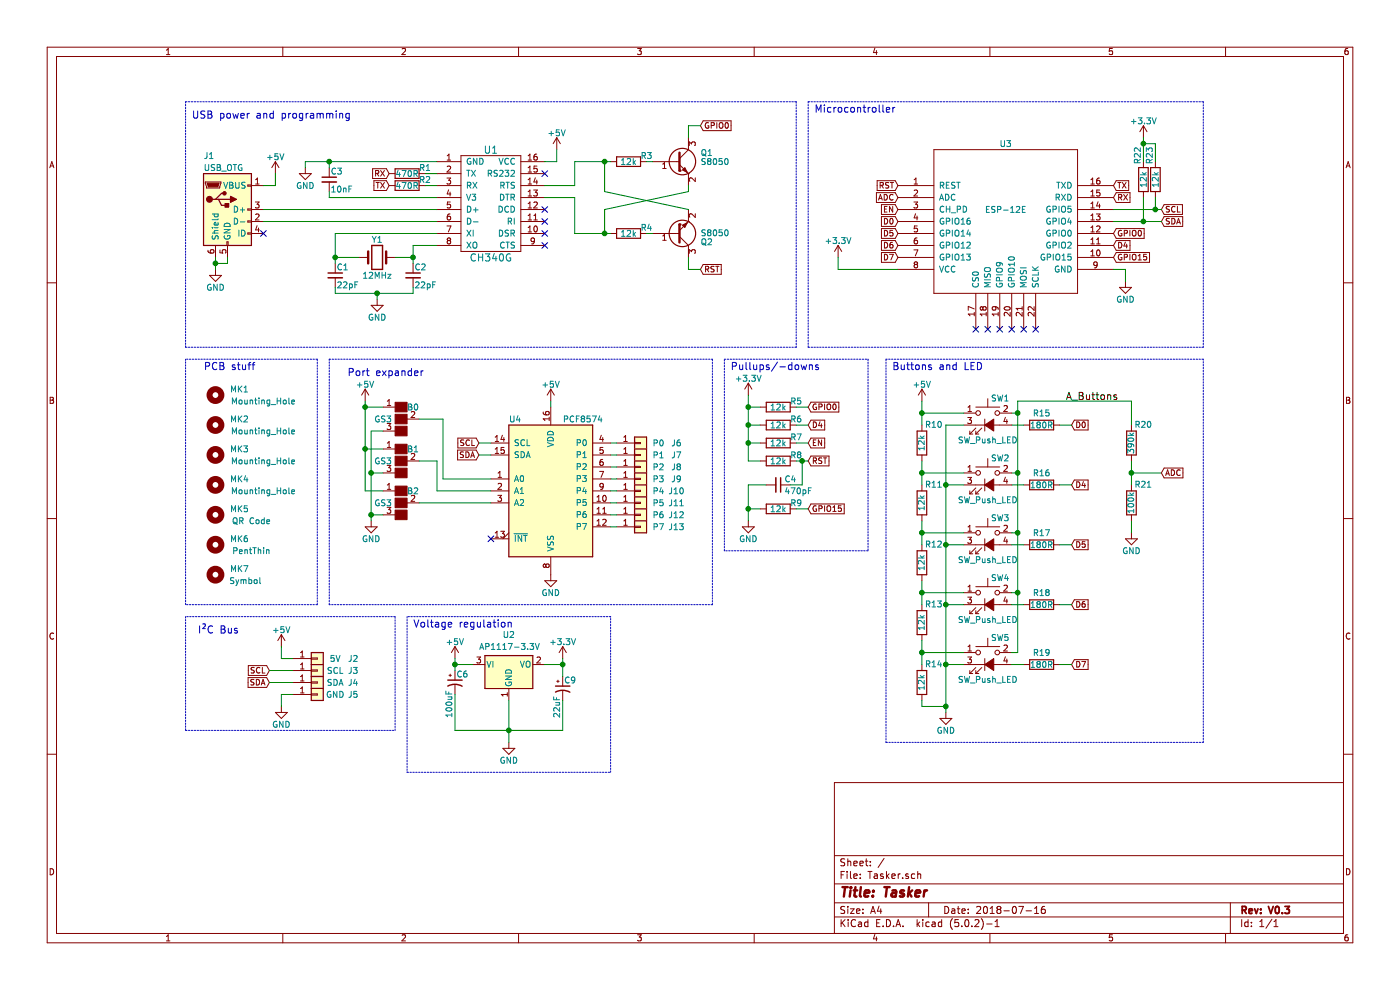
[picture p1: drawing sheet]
EESchema Schematic File Version 4
LIBS:Tasker-cache
EELAYER 26 0
EELAYER END
$Descr A4 11693 8268
encoding utf-8
Sheet 1 1
Title "Tasker"
Date "2018-07-16"
Rev "V0.3"
Comp ""
Comment1 ""
Comment2 ""
Comment3 ""
Comment4 ""
$EndDescr
$Comp
L Tasker-rescue:USB_OTG J1
U 1 1
P 1900 1750
F 0 "J1" H 1700 2200 50  0000 L CNN
F 1 "USB_OTG" H 1700 2100 50  0000 L CNN
F 2 "Connectors_USB:USB_Micro-B_Wuerth-629105150521" H 2050 1700 50  0001 C CNN
F 3 "" H 2050 1700 50  0001 C CNN
	1    1900 1750
	1    0    0    -1  
$EndComp
$Comp
L power:+5V #PWR01
U 1 1
P 2300 1450
F 0 "#PWR01" H 2300 1300 50  0001 C CNN
F 1 "+5V" H 2300 1590 50  0000 C CNN
F 2 "" H 2300 1450 50  0001 C CNN
F 3 "" H 2300 1450 50  0001 C CNN
	1    2300 1450
	1    0    0    -1  
$EndComp
$Comp
L power:GND #PWR02
U 1 1
P 1800 2250
F 0 "#PWR02" H 1800 2000 50  0001 C CNN
F 1 "GND" H 1800 2100 50  0000 C CNN
F 2 "" H 1800 2250 50  0001 C CNN
F 3 "" H 1800 2250 50  0001 C CNN
	1    1800 2250
	1    0    0    -1  
$EndComp
NoConn ~ 2200 1950
$Comp
L Tasker-rescue:CH340G U1
U 1 1
P 4100 1700
F 0 "U1" H 4100 2150 60  0000 C CNN
F 1 "CH340G" H 4100 1250 60  0000 C CNN
F 2 "Housings_SOIC:SOIC-16_3.9x9.9mm_Pitch1.27mm" H 4100 1700 60  0001 C CNN
F 3 "" H 4100 1700 60  0001 C CNN
	1    4100 1700
	1    0    0    -1  
$EndComp
$Comp
L Device:R R1
U 1 1
P 3400 1450
F 0 "R1" V 3350 1600 50  0000 C CNN
F 1 "470R" V 3400 1450 50  0000 C CNN
F 2 "Resistors_SMD:R_0805_HandSoldering" V 3330 1450 50  0001 C CNN
F 3 "" H 3400 1450 50  0001 C CNN
	1    3400 1450
	0    1    1    0   
$EndComp
$Comp
L Device:R R2
U 1 1
P 3400 1550
F 0 "R2" V 3350 1700 50  0000 C CNN
F 1 "470R" V 3400 1550 50  0000 C CNN
F 2 "Resistors_SMD:R_0805_HandSoldering" V 3330 1550 50  0001 C CNN
F 3 "" H 3400 1550 50  0001 C CNN
	1    3400 1550
	0    1    1    0   
$EndComp
Text GLabel 3250 1450 0    47   Input ~ 0
RX
Text GLabel 3250 1550 0    47   Input ~ 0
TX
$Comp
L Device:Crystal Y1
U 1 1
P 3150 2150
F 0 "Y1" H 3150 2300 50  0000 C CNN
F 1 "12MHz" H 3150 2000 50  0000 C CNN
F 2 "Crystals:Crystal_SMD_HC49-SD_HandSoldering" H 3150 2150 50  0001 C CNN
F 3 "" H 3150 2150 50  0001 C CNN
	1    3150 2150
	1    0    0    -1  
$EndComp
$Comp
L Device:C_Small C1
U 1 1
P 2800 2300
F 0 "C1" H 2810 2370 50  0000 L CNN
F 1 "22pF" H 2810 2220 50  0000 L CNN
F 2 "Capacitors_SMD:C_0805_HandSoldering" H 2800 2300 50  0001 C CNN
F 3 "" H 2800 2300 50  0001 C CNN
	1    2800 2300
	1    0    0    -1  
$EndComp
$Comp
L Device:C_Small C2
U 1 1
P 3450 2300
F 0 "C2" H 3460 2370 50  0000 L CNN
F 1 "22pF" H 3460 2220 50  0000 L CNN
F 2 "Capacitors_SMD:C_0805_HandSoldering" H 3450 2300 50  0001 C CNN
F 3 "" H 3450 2300 50  0001 C CNN
	1    3450 2300
	1    0    0    -1  
$EndComp
$Comp
L power:GND #PWR03
U 1 1
P 3150 2500
F 0 "#PWR03" H 3150 2250 50  0001 C CNN
F 1 "GND" H 3150 2350 50  0000 C CNN
F 2 "" H 3150 2500 50  0001 C CNN
F 3 "" H 3150 2500 50  0001 C CNN
	1    3150 2500
	1    0    0    -1  
$EndComp
$Comp
L Device:C_Small C3
U 1 1
P 2750 1500
F 0 "C3" H 2760 1570 50  0000 L CNN
F 1 "10nF" H 2760 1420 50  0000 L CNN
F 2 "Capacitors_SMD:C_0805_HandSoldering" H 2750 1500 50  0001 C CNN
F 3 "" H 2750 1500 50  0001 C CNN
	1    2750 1500
	1    0    0    -1  
$EndComp
$Comp
L power:GND #PWR04
U 1 1
P 2550 1400
F 0 "#PWR04" H 2550 1150 50  0001 C CNN
F 1 "GND" H 2550 1250 50  0000 C CNN
F 2 "" H 2550 1400 50  0001 C CNN
F 3 "" H 2550 1400 50  0001 C CNN
	1    2550 1400
	1    0    0    -1  
$EndComp
$Comp
L Tasker-rescue:S8050_correctpins Q1
U 1 1
P 5650 1350
F 0 "Q1" H 5850 1425 50  0000 L CNN
F 1 "S8050" H 5850 1350 50  0000 L CNN
F 2 "TO_SOT_Packages_SMD:SOT-23_Handsoldering" H 5850 1275 50  0001 L CIN
F 3 "" H 5650 1350 50  0001 L CNN
	1    5650 1350
	1    0    0    -1  
$EndComp
$Comp
L Tasker-rescue:S8050_correctpins Q2
U 1 1
P 5650 1950
F 0 "Q2" H 5850 2025 50  0000 L CNN
F 1 "S8050" H 5850 1950 50  0000 L CNN
F 2 "TO_SOT_Packages_SMD:SOT-23_Handsoldering" H 5850 1875 50  0001 L CIN
F 3 "" H 5650 1950 50  0001 L CNN
	1    5650 1950
	1    0    0    1   
$EndComp
$Comp
L Device:R R3
U 1 1
P 5250 1350
F 0 "R3" V 5200 1500 50  0000 C CNN
F 1 "12k" V 5250 1350 50  0000 C CNN
F 2 "Resistors_SMD:R_0805_HandSoldering" V 5180 1350 50  0001 C CNN
F 3 "" H 5250 1350 50  0001 C CNN
	1    5250 1350
	0    1    1    0   
$EndComp
$Comp
L Device:R R4
U 1 1
P 5250 1950
F 0 "R4" V 5200 2100 50  0000 C CNN
F 1 "12k" V 5250 1950 50  0000 C CNN
F 2 "Resistors_SMD:R_0805_HandSoldering" V 5180 1950 50  0001 C CNN
F 3 "" H 5250 1950 50  0001 C CNN
	1    5250 1950
	0    1    1    0   
$EndComp
Text GLabel 5850 1050 2    47   Input ~ 0
GPIO0
Text GLabel 5850 2250 2    47   Input ~ 0
RST
$Comp
L power:+5V #PWR05
U 1 1
P 4650 1250
F 0 "#PWR05" H 4650 1100 50  0001 C CNN
F 1 "+5V" H 4650 1390 50  0000 C CNN
F 2 "" H 4650 1250 50  0001 C CNN
F 3 "" H 4650 1250 50  0001 C CNN
	1    4650 1250
	1    0    0    -1  
$EndComp
NoConn ~ 4550 2050
NoConn ~ 4550 1950
NoConn ~ 4550 1850
NoConn ~ 4550 1750
NoConn ~ 4550 1450
$Comp
L Device:R R5
U 1 1
P 6500 3400
F 0 "R5" V 6450 3550 50  0000 C CNN
F 1 "12k" V 6500 3400 50  0000 C CNN
F 2 "Resistors_SMD:R_0805_HandSoldering" V 6430 3400 50  0001 C CNN
F 3 "" H 6500 3400 50  0001 C CNN
	1    6500 3400
	0    1    1    0   
$EndComp
$Comp
L Device:R R6
U 1 1
P 6500 3550
F 0 "R6" V 6450 3700 50  0000 C CNN
F 1 "12k" V 6500 3550 50  0000 C CNN
F 2 "Resistors_SMD:R_0805_HandSoldering" V 6430 3550 50  0001 C CNN
F 3 "" H 6500 3550 50  0001 C CNN
	1    6500 3550
	0    1    1    0   
$EndComp
$Comp
L Device:R R7
U 1 1
P 6500 3700
F 0 "R7" V 6450 3850 50  0000 C CNN
F 1 "12k" V 6500 3700 50  0000 C CNN
F 2 "Resistors_SMD:R_0805_HandSoldering" V 6430 3700 50  0001 C CNN
F 3 "" H 6500 3700 50  0001 C CNN
	1    6500 3700
	0    1    1    0   
$EndComp
$Comp
L Device:R R8
U 1 1
P 6500 3850
F 0 "R8" V 6450 4000 50  0000 C CNN
F 1 "12k" V 6500 3850 50  0000 C CNN
F 2 "Resistors_SMD:R_0805_HandSoldering" V 6430 3850 50  0001 C CNN
F 3 "" H 6500 3850 50  0001 C CNN
	1    6500 3850
	0    1    1    0   
$EndComp
$Comp
L Device:C_Small C4
U 1 1
P 6500 4050
F 0 "C4" V 6450 4100 50  0000 L CNN
F 1 "470pF" V 6550 4100 50  0000 L CNN
F 2 "Capacitors_SMD:C_0805_HandSoldering" H 6500 4050 50  0001 C CNN
F 3 "" H 6500 4050 50  0001 C CNN
	1    6500 4050
	0    1    1    0   
$EndComp
$Comp
L Device:R R9
U 1 1
P 6500 4250
F 0 "R9" V 6450 4400 50  0000 C CNN
F 1 "12k" V 6500 4250 50  0000 C CNN
F 2 "Resistors_SMD:R_0805_HandSoldering" V 6430 4250 50  0001 C CNN
F 3 "" H 6500 4250 50  0001 C CNN
	1    6500 4250
	0    1    1    0   
$EndComp
$Comp
L power:+3.3V #PWR06
U 1 1
P 6250 3300
F 0 "#PWR06" H 6250 3150 50  0001 C CNN
F 1 "+3.3V" H 6250 3440 50  0000 C CNN
F 2 "" H 6250 3300 50  0001 C CNN
F 3 "" H 6250 3300 50  0001 C CNN
	1    6250 3300
	1    0    0    -1  
$EndComp
$Comp
L power:GND #PWR07
U 1 1
P 6250 4350
F 0 "#PWR07" H 6250 4100 50  0001 C CNN
F 1 "GND" H 6250 4200 50  0000 C CNN
F 2 "" H 6250 4350 50  0001 C CNN
F 3 "" H 6250 4350 50  0001 C CNN
	1    6250 4350
	1    0    0    -1  
$EndComp
Text GLabel 6750 3850 2    47   Input ~ 0
RST
Text GLabel 6750 3700 2    47   Input ~ 0
EN
Text GLabel 6750 3550 2    47   Input ~ 0
D4
Text GLabel 6750 3400 2    47   Input ~ 0
GPIO0
Text GLabel 6750 4250 2    47   Input ~ 0
GPIO15
$Comp
L Tasker-rescue:AP1117-33 U2
U 1 1
P 4250 5550
F 0 "U2" H 4250 5800 50  0000 C CNN
F 1 "AP1117-3.3V" H 4000 5700 50  0000 L CNN
F 2 "TO_SOT_Packages_SMD:SOT-223-3_TabPin2" H 4250 5750 50  0001 C CNN
F 3 "" H 4350 5300 50  0001 C CNN
	1    4250 5550
	1    0    0    -1  
$EndComp
$Comp
L power:+3.3V #PWR08
U 1 1
P 4700 5500
F 0 "#PWR08" H 4700 5350 50  0001 C CNN
F 1 "+3.3V" H 4700 5640 50  0000 C CNN
F 2 "" H 4700 5500 50  0001 C CNN
F 3 "" H 4700 5500 50  0001 C CNN
	1    4700 5500
	1    0    0    -1  
$EndComp
$Comp
L power:+5V #PWR09
U 1 1
P 3800 5500
F 0 "#PWR09" H 3800 5350 50  0001 C CNN
F 1 "+5V" H 3800 5640 50  0000 C CNN
F 2 "" H 3800 5500 50  0001 C CNN
F 3 "" H 3800 5500 50  0001 C CNN
	1    3800 5500
	1    0    0    -1  
$EndComp
$Comp
L Device:CP1_Small C6
U 1 1
P 3800 5700
F 0 "C6" H 3810 5770 50  0000 L CNN
F 1 "100uF" V 3750 5400 50  0000 L CNN
F 2 "Capacitors_Tantalum_SMD:CP_Tantalum_Case-B_EIA-3528-21_Hand" H 3800 5700 50  0001 C CNN
F 3 "" H 3800 5700 50  0001 C CNN
	1    3800 5700
	1    0    0    -1  
$EndComp
$Comp
L Device:CP1_Small C9
U 1 1
P 4700 5750
F 0 "C9" H 4710 5820 50  0000 L CNN
F 1 "22uF" V 4650 5500 50  0000 L CNN
F 2 "Capacitors_Tantalum_SMD:CP_Tantalum_Case-B_EIA-3528-21_Hand" H 4700 5750 50  0001 C CNN
F 3 "" H 4700 5750 50  0001 C CNN
	1    4700 5750
	1    0    0    -1  
$EndComp
$Comp
L Tasker-rescue:ESP-12E U3
U 1 1
P 8400 1850
F 0 "U3" H 8400 2500 50  0000 C CNN
F 1 "ESP-12E" H 8400 1950 50  0000 C CNN
F 2 "ESP8266:ESP-12E_SMD" H 8400 1850 50  0001 C CNN
F 3 "" H 8400 1850 50  0001 C CNN
	1    8400 1850
	1    0    0    -1  
$EndComp
Text GLabel 7500 1550 0    47   Input ~ 0
RST
Text GLabel 7500 1750 0    47   Input ~ 0
EN
Text GLabel 7500 1850 0    47   Input ~ 0
D0
Text GLabel 7500 1950 0    47   Input ~ 0
D5
Text GLabel 9300 1550 2    47   Input ~ 0
TX
Text GLabel 9300 1650 2    47   Input ~ 0
RX
Text GLabel 9300 1950 2    47   Input ~ 0
GPIO0
Text GLabel 9300 2050 2    47   Input ~ 0
D4
Text GLabel 7500 1650 0    47   Input ~ 0
ADC
NoConn ~ 8150 2750
NoConn ~ 8250 2750
NoConn ~ 8350 2750
NoConn ~ 8450 2750
NoConn ~ 8550 2750
NoConn ~ 8650 2750
$Comp
L power:+3.3V #PWR010
U 1 1
P 7000 2150
F 0 "#PWR010" H 7000 2000 50  0001 C CNN
F 1 "+3.3V" H 7000 2290 50  0000 C CNN
F 2 "" H 7000 2150 50  0001 C CNN
F 3 "" H 7000 2150 50  0001 C CNN
	1    7000 2150
	1    0    0    -1  
$EndComp
$Comp
L power:GND #PWR012
U 1 1
P 9400 2350
F 0 "#PWR012" H 9400 2100 50  0001 C CNN
F 1 "GND" H 9400 2200 50  0000 C CNN
F 2 "" H 9400 2350 50  0001 C CNN
F 3 "" H 9400 2350 50  0001 C CNN
	1    9400 2350
	1    0    0    -1  
$EndComp
$Comp
L Tasker-rescue:SW_Push_LED SW1
U 1 1
P 8250 3550
F 0 "SW1" H 8275 3775 50  0000 L CNN
F 1 "SW_Push_LED" H 8250 3425 50  0000 C CNN
F 2 "MeineBib:12mm_LED_pushbutton" H 8250 3850 50  0001 C CNN
F 3 "" H 8250 3850 50  0001 C CNN
	1    8250 3550
	1    0    0    -1  
$EndComp
$Comp
L Tasker-rescue:SW_Push_LED SW2
U 1 1
P 8250 4050
F 0 "SW2" H 8275 4275 50  0000 L CNN
F 1 "SW_Push_LED" H 8250 3925 50  0000 C CNN
F 2 "MeineBib:12mm_LED_pushbutton" H 8250 4350 50  0001 C CNN
F 3 "" H 8250 4350 50  0001 C CNN
	1    8250 4050
	1    0    0    -1  
$EndComp
$Comp
L Tasker-rescue:SW_Push_LED SW3
U 1 1
P 8250 4550
F 0 "SW3" H 8275 4775 50  0000 L CNN
F 1 "SW_Push_LED" H 8250 4425 50  0000 C CNN
F 2 "MeineBib:12mm_LED_pushbutton" H 8250 4850 50  0001 C CNN
F 3 "" H 8250 4850 50  0001 C CNN
	1    8250 4550
	1    0    0    -1  
$EndComp
$Comp
L Tasker-rescue:SW_Push_LED SW4
U 1 1
P 8250 5050
F 0 "SW4" H 8275 5275 50  0000 L CNN
F 1 "SW_Push_LED" H 8250 4925 50  0000 C CNN
F 2 "MeineBib:12mm_LED_pushbutton" H 8250 5350 50  0001 C CNN
F 3 "" H 8250 5350 50  0001 C CNN
	1    8250 5050
	1    0    0    -1  
$EndComp
$Comp
L Tasker-rescue:SW_Push_LED SW5
U 1 1
P 8250 5550
F 0 "SW5" H 8275 5775 50  0000 L CNN
F 1 "SW_Push_LED" H 8250 5425 50  0000 C CNN
F 2 "MeineBib:12mm_LED_pushbutton" H 8250 5850 50  0001 C CNN
F 3 "" H 8250 5850 50  0001 C CNN
	1    8250 5550
	1    0    0    -1  
$EndComp
$Comp
L Device:R R15
U 1 1
P 8700 3550
F 0 "R15" V 8600 3550 50  0000 C CNN
F 1 "180R" V 8700 3550 50  0000 C CNN
F 2 "Resistors_SMD:R_0805_HandSoldering" V 8630 3550 50  0001 C CNN
F 3 "" H 8700 3550 50  0001 C CNN
	1    8700 3550
	0    1    1    0   
$EndComp
$Comp
L Device:R R19
U 1 1
P 8700 5550
F 0 "R19" V 8600 5550 50  0000 C CNN
F 1 "180R" V 8700 5550 50  0000 C CNN
F 2 "Resistors_SMD:R_0805_HandSoldering" V 8630 5550 50  0001 C CNN
F 3 "" H 8700 5550 50  0001 C CNN
	1    8700 5550
	0    1    1    0   
$EndComp
$Comp
L Device:R R18
U 1 1
P 8700 5050
F 0 "R18" V 8600 5050 50  0000 C CNN
F 1 "180R" V 8700 5050 50  0000 C CNN
F 2 "Resistors_SMD:R_0805_HandSoldering" V 8630 5050 50  0001 C CNN
F 3 "" H 8700 5050 50  0001 C CNN
	1    8700 5050
	0    1    1    0   
$EndComp
$Comp
L Device:R R17
U 1 1
P 8700 4550
F 0 "R17" V 8600 4550 50  0000 C CNN
F 1 "180R" V 8700 4550 50  0000 C CNN
F 2 "Resistors_SMD:R_0805_HandSoldering" V 8630 4550 50  0001 C CNN
F 3 "" H 8700 4550 50  0001 C CNN
	1    8700 4550
	0    1    1    0   
$EndComp
$Comp
L Device:R R16
U 1 1
P 8700 4050
F 0 "R16" V 8600 4050 50  0000 C CNN
F 1 "180R" V 8700 4050 50  0000 C CNN
F 2 "Resistors_SMD:R_0805_HandSoldering" V 8630 4050 50  0001 C CNN
F 3 "" H 8700 4050 50  0001 C CNN
	1    8700 4050
	0    1    1    0   
$EndComp
$Comp
L power:GND #PWR013
U 1 1
P 4250 6200
F 0 "#PWR013" H 4250 5950 50  0001 C CNN
F 1 "GND" H 4250 6050 50  0000 C CNN
F 2 "" H 4250 6200 50  0001 C CNN
F 3 "" H 4250 6200 50  0001 C CNN
	1    4250 6200
	1    0    0    -1  
$EndComp
$Comp
L power:GND #PWR014
U 1 1
P 7900 5950
F 0 "#PWR014" H 7900 5700 50  0001 C CNN
F 1 "GND" H 7900 5800 50  0000 C CNN
F 2 "" H 7900 5950 50  0001 C CNN
F 3 "" H 7900 5950 50  0001 C CNN
	1    7900 5950
	1    0    0    -1  
$EndComp
$Comp
L Device:R R14
U 1 1
P 7700 5700
F 0 "R14" H 7600 5550 50  0000 C CNN
F 1 "12k" V 7700 5700 50  0000 C CNN
F 2 "Resistors_SMD:R_0805_HandSoldering" V 7630 5700 50  0001 C CNN
F 3 "" H 7700 5700 50  0001 C CNN
	1    7700 5700
	-1   0    0    1   
$EndComp
Text GLabel 8950 3550 2    47   Input ~ 0
D0
Text GLabel 8950 4050 2    47   Input ~ 0
D4
Text GLabel 8950 4550 2    47   Input ~ 0
D5
Text GLabel 8950 5050 2    47   Input ~ 0
D6
Text GLabel 8950 5550 2    47   Input ~ 0
D7
$Comp
L Device:R R13
U 1 1
P 7700 5200
F 0 "R13" H 7600 5050 50  0000 C CNN
F 1 "12k" V 7700 5200 50  0000 C CNN
F 2 "Resistors_SMD:R_0805_HandSoldering" V 7630 5200 50  0001 C CNN
F 3 "" H 7700 5200 50  0001 C CNN
	1    7700 5200
	-1   0    0    1   
$EndComp
$Comp
L Device:R R12
U 1 1
P 7700 4700
F 0 "R12" H 7600 4550 50  0000 C CNN
F 1 "12k" V 7700 4700 50  0000 C CNN
F 2 "Resistors_SMD:R_0805_HandSoldering" V 7630 4700 50  0001 C CNN
F 3 "" H 7700 4700 50  0001 C CNN
	1    7700 4700
	-1   0    0    1   
$EndComp
$Comp
L Device:R R11
U 1 1
P 7700 4200
F 0 "R11" H 7600 4050 50  0000 C CNN
F 1 "12k" V 7700 4200 50  0000 C CNN
F 2 "Resistors_SMD:R_0805_HandSoldering" V 7630 4200 50  0001 C CNN
F 3 "" H 7700 4200 50  0001 C CNN
	1    7700 4200
	-1   0    0    1   
$EndComp
$Comp
L Device:R R10
U 1 1
P 7700 3700
F 0 "R10" H 7600 3550 50  0000 C CNN
F 1 "12k" V 7700 3700 50  0000 C CNN
F 2 "Resistors_SMD:R_0805_HandSoldering" V 7630 3700 50  0001 C CNN
F 3 "" H 7700 3700 50  0001 C CNN
	1    7700 3700
	-1   0    0    1   
$EndComp
$Comp
L power:+5V #PWR015
U 1 1
P 7700 3350
F 0 "#PWR015" H 7700 3200 50  0001 C CNN
F 1 "+5V" H 7700 3490 50  0000 C CNN
F 2 "" H 7700 3350 50  0001 C CNN
F 3 "" H 7700 3350 50  0001 C CNN
	1    7700 3350
	1    0    0    -1  
$EndComp
$Comp
L Device:R R20
U 1 1
P 9450 3700
F 0 "R20" H 9350 3550 50  0000 C CNN
F 1 "390k" V 9450 3700 50  0000 C CNN
F 2 "Resistors_SMD:R_0805_HandSoldering" V 9380 3700 50  0001 C CNN
F 3 "" H 9450 3700 50  0001 C CNN
	1    9450 3700
	-1   0    0    1   
$EndComp
$Comp
L Device:R R21
U 1 1
P 9450 4200
F 0 "R21" H 9350 4050 50  0000 C CNN
F 1 "100k" V 9450 4200 50  0000 C CNN
F 2 "Resistors_SMD:R_0805_HandSoldering" V 9380 4200 50  0001 C CNN
F 3 "" H 9450 4200 50  0001 C CNN
	1    9450 4200
	-1   0    0    1   
$EndComp
$Comp
L power:GND #PWR016
U 1 1
P 9450 4450
F 0 "#PWR016" H 9450 4200 50  0001 C CNN
F 1 "GND" H 9450 4300 50  0000 C CNN
F 2 "" H 9450 4450 50  0001 C CNN
F 3 "" H 9450 4450 50  0001 C CNN
	1    9450 4450
	1    0    0    -1  
$EndComp
Text GLabel 9700 3950 2    47   Input ~ 0
ADC
Text Label 8900 3350 0    60   ~ 0
A_Buttons
Text Notes 1600 1000 0    60   ~ 0
USB power and programming
Text Notes 6100 3100 0    60   ~ 0
Pullups/-downs
Text Notes 3450 5250 0    60   ~ 0
Voltage regulation
Text Notes 6800 950  0    60   ~ 0
Microcontroller
Text Notes 7450 3100 0    60   ~ 0
Buttons and LED
$Comp
L Tasker-rescue:Mounting_Hole MK1
U 1 1
P 1800 3300
F 0 "MK1" H 2000 3350 50  0000 C CNN
F 1 "Mounting_Hole" H 2200 3250 50  0000 C CNN
F 2 "MeineBib:EigenesMountingHole_2.7mm_M2.5" H 1800 3300 50  0001 C CNN
F 3 "" H 1800 3300 50  0001 C CNN
	1    1800 3300
	1    0    0    -1  
$EndComp
$Comp
L Tasker-rescue:Mounting_Hole MK2
U 1 1
P 1800 3550
F 0 "MK2" H 2000 3600 50  0000 C CNN
F 1 "Mounting_Hole" H 2200 3500 50  0000 C CNN
F 2 "MeineBib:EigenesMountingHole_2.7mm_M2.5" H 1800 3550 50  0001 C CNN
F 3 "" H 1800 3550 50  0001 C CNN
	1    1800 3550
	1    0    0    -1  
$EndComp
$Comp
L Tasker-rescue:Mounting_Hole MK3
U 1 1
P 1800 3800
F 0 "MK3" H 2000 3850 50  0000 C CNN
F 1 "Mounting_Hole" H 2200 3750 50  0000 C CNN
F 2 "MeineBib:EigenesMountingHole_2.7mm_M2.5" H 1800 3800 50  0001 C CNN
F 3 "" H 1800 3800 50  0001 C CNN
	1    1800 3800
	1    0    0    -1  
$EndComp
$Comp
L Tasker-rescue:Mounting_Hole MK4
U 1 1
P 1800 4050
F 0 "MK4" H 2000 4100 50  0000 C CNN
F 1 "Mounting_Hole" H 2200 4000 50  0000 C CNN
F 2 "MeineBib:EigenesMountingHole_2.7mm_M2.5" H 1800 4050 50  0001 C CNN
F 3 "" H 1800 4050 50  0001 C CNN
	1    1800 4050
	1    0    0    -1  
$EndComp
Text Notes 1700 3100 0    60   ~ 0
PCB stuff
Text GLabel 9700 1850 2    47   Input ~ 0
SDA
Text GLabel 9700 1750 2    47   Input ~ 0
SCL
$Comp
L Device:R R22
U 1 1
P 9550 1500
F 0 "R22" V 9500 1700 50  0000 C CNN
F 1 "12k" V 9550 1500 50  0000 C CNN
F 2 "Resistors_SMD:R_0805_HandSoldering" V 9480 1500 50  0001 C CNN
F 3 "" H 9550 1500 50  0001 C CNN
	1    9550 1500
	1    0    0    -1  
$EndComp
$Comp
L Device:R R23
U 1 1
P 9650 1500
F 0 "R23" V 9600 1700 50  0000 C CNN
F 1 "12k" V 9650 1500 50  0000 C CNN
F 2 "Resistors_SMD:R_0805_HandSoldering" V 9580 1500 50  0001 C CNN
F 3 "" H 9650 1500 50  0001 C CNN
	1    9650 1500
	1    0    0    -1  
$EndComp
Wire Wire Line
	2200 1550 2300 1550
Wire Wire Line
	2300 1550 2300 1450
Wire Wire Line
	1800 2150 1800 2200
Wire Wire Line
	1900 2150 1900 2200
Wire Wire Line
	1900 2200 1800 2200
Connection ~ 1800 2200
Wire Wire Line
	3550 1450 3650 1450
Wire Wire Line
	3650 1550 3550 1550
Wire Wire Line
	2800 2150 3000 2150
Wire Wire Line
	3300 2150 3450 2150
Wire Wire Line
	3450 2050 3450 2150
Wire Wire Line
	2800 1950 2800 2150
Wire Wire Line
	2800 2400 2800 2450
Wire Wire Line
	2800 2450 3150 2450
Wire Wire Line
	3450 2450 3450 2400
Wire Wire Line
	3150 2500 3150 2450
Connection ~ 3150 2450
Wire Wire Line
	3650 2050 3450 2050
Wire Wire Line
	3650 1950 2800 1950
Connection ~ 3450 2150
Connection ~ 2800 2150
Wire Wire Line
	3650 1650 2750 1650
Wire Wire Line
	2750 1650 2750 1600
Wire Wire Line
	2550 1350 2750 1350
Wire Wire Line
	2750 1350 2750 1400
Wire Wire Line
	2550 1350 2550 1400
Connection ~ 2750 1350
Wire Wire Line
	3650 1750 2200 1750
Wire Wire Line
	2200 1850 3650 1850
Wire Wire Line
	5400 1950 5450 1950
Wire Wire Line
	5400 1350 5450 1350
Wire Wire Line
	4800 1350 5050 1350
Wire Wire Line
	4800 1950 5050 1950
Wire Wire Line
	5050 1350 5050 1600
Connection ~ 5050 1350
Wire Wire Line
	5050 1750 5050 1950
Connection ~ 5050 1950
Wire Wire Line
	5750 1550 5750 1600
Wire Wire Line
	5750 1600 5050 1750
Wire Wire Line
	5050 1600 5750 1750
Wire Wire Line
	5750 2150 5750 2250
Wire Wire Line
	5750 2250 5850 2250
Wire Wire Line
	5750 1150 5750 1050
Wire Wire Line
	5750 1050 5850 1050
Wire Wire Line
	4800 1350 4800 1550
Wire Wire Line
	4800 1550 4550 1550
Wire Wire Line
	4800 1950 4800 1650
Wire Wire Line
	4800 1650 4550 1650
Wire Wire Line
	4550 1350 4650 1350
Wire Wire Line
	4650 1350 4650 1250
Wire Wire Line
	6250 4050 6250 4250
Wire Wire Line
	6250 4250 6350 4250
Wire Wire Line
	6400 4050 6250 4050
Connection ~ 6250 4250
Wire Wire Line
	6250 3300 6250 3400
Wire Wire Line
	6250 3400 6350 3400
Wire Wire Line
	6250 3550 6350 3550
Connection ~ 6250 3400
Wire Wire Line
	6250 3700 6350 3700
Connection ~ 6250 3550
Wire Wire Line
	6250 3850 6350 3850
Connection ~ 6250 3700
Wire Wire Line
	6650 3400 6750 3400
Wire Wire Line
	6750 3550 6650 3550
Wire Wire Line
	6650 3700 6750 3700
Wire Wire Line
	6650 3850 6700 3850
Wire Wire Line
	6700 4050 6600 4050
Wire Wire Line
	6700 3850 6700 4050
Connection ~ 6700 3850
Wire Wire Line
	6650 4250 6750 4250
Wire Wire Line
	4700 5500 4700 5550
Wire Wire Line
	7000 2250 7500 2250
Wire Wire Line
	9300 2250 9400 2250
Wire Wire Line
	9400 2250 9400 2350
Wire Wire Line
	8450 3550 8550 3550
Wire Wire Line
	8450 4050 8550 4050
Wire Wire Line
	8450 4550 8550 4550
Wire Wire Line
	8450 5050 8550 5050
Wire Wire Line
	8450 5550 8550 5550
Wire Wire Line
	7900 3550 7900 4050
Wire Wire Line
	7900 3550 8050 3550
Wire Wire Line
	8050 4050 7900 4050
Connection ~ 7900 4050
Wire Wire Line
	8050 4550 7900 4550
Connection ~ 7900 4550
Wire Wire Line
	8050 5050 7900 5050
Connection ~ 7900 5050
Wire Wire Line
	8050 5550 7900 5550
Connection ~ 7900 5550
Wire Wire Line
	8500 5450 8450 5450
Wire Wire Line
	8500 3350 8500 3450
Wire Wire Line
	8500 4950 8450 4950
Wire Wire Line
	8450 4450 8500 4450
Connection ~ 8500 4950
Wire Wire Line
	8450 3950 8500 3950
Connection ~ 8500 4450
Connection ~ 8500 3950
Wire Wire Line
	8850 5550 8950 5550
Wire Wire Line
	8850 5050 8950 5050
Wire Wire Line
	8850 4550 8950 4550
Wire Wire Line
	8850 4050 8950 4050
Wire Wire Line
	8850 3550 8950 3550
Wire Wire Line
	8050 5450 7700 5450
Wire Wire Line
	7700 5350 7700 5450
Wire Wire Line
	8050 3450 7700 3450
Wire Wire Line
	7700 3350 7700 3450
Wire Wire Line
	7700 3850 7700 3950
Wire Wire Line
	7700 4350 7700 4450
Wire Wire Line
	7700 4850 7700 4950
Connection ~ 7700 5450
Wire Wire Line
	8050 4950 7700 4950
Connection ~ 7700 4950
Wire Wire Line
	8050 4450 7700 4450
Connection ~ 7700 4450
Wire Wire Line
	8050 3950 7700 3950
Connection ~ 7700 3950
Wire Wire Line
	7700 5850 7700 5900
Wire Wire Line
	7700 5900 7900 5900
Connection ~ 7900 5900
Connection ~ 7700 3450
Connection ~ 8500 3450
Wire Wire Line
	9450 3350 9450 3550
Wire Wire Line
	9450 3850 9450 3950
Wire Wire Line
	9450 4350 9450 4450
Wire Wire Line
	9450 3950 9700 3950
Connection ~ 9450 3950
Wire Wire Line
	8450 3450 8500 3450
Wire Wire Line
	8500 3350 9450 3350
Wire Notes Line
	6750 850  10050 850 
Wire Notes Line
	10050 850  10050 2900
Wire Notes Line
	10050 2900 6750 2900
Wire Notes Line
	6750 2900 6750 850 
Wire Notes Line
	7400 3000 7400 6200
Wire Notes Line
	7400 6200 10050 6200
Wire Notes Line
	10050 6200 10050 3000
Wire Notes Line
	10050 3000 7400 3000
Wire Notes Line
	3400 6450 5100 6450
Wire Notes Line
	5100 6450 5100 5150
Wire Notes Line
	5100 5150 3400 5150
Wire Notes Line
	3400 5150 3400 6450
Wire Notes Line
	6050 3000 7250 3000
Wire Notes Line
	7250 3000 7250 4600
Wire Notes Line
	7250 4600 6050 4600
Wire Notes Line
	6050 4600 6050 3000
Wire Notes Line
	1550 850  6650 850 
Wire Notes Line
	6650 850  6650 2900
Wire Notes Line
	6650 2900 1550 2900
Wire Notes Line
	1550 2900 1550 850 
Wire Notes Line
	2650 3000 2650 5050
Wire Notes Line
	2650 3000 1550 3000
Text GLabel 7500 2050 0    47   Input ~ 0
D6
Text GLabel 7500 2150 0    47   Input ~ 0
D7
Wire Wire Line
	9300 1750 9650 1750
Wire Wire Line
	9300 1850 9550 1850
Wire Wire Line
	9650 1650 9650 1750
Connection ~ 9650 1750
Wire Wire Line
	9550 1650 9550 1850
Connection ~ 9550 1850
$Comp
L power:+3.3V #PWR017
U 1 1
P 9550 1150
F 0 "#PWR017" H 9550 1000 50  0001 C CNN
F 1 "+3.3V" H 9550 1290 50  0000 C CNN
F 2 "" H 9550 1150 50  0001 C CNN
F 3 "" H 9550 1150 50  0001 C CNN
	1    9550 1150
	1    0    0    -1  
$EndComp
Wire Wire Line
	9550 1150 9550 1200
Wire Wire Line
	9650 1350 9650 1200
Wire Wire Line
	9650 1200 9550 1200
Connection ~ 9550 1200
$Comp
L power:+5V #PWR018
U 1 1
P 2350 5400
F 0 "#PWR018" H 2350 5250 50  0001 C CNN
F 1 "+5V" H 2350 5540 50  0000 C CNN
F 2 "" H 2350 5400 50  0001 C CNN
F 3 "" H 2350 5400 50  0001 C CNN
	1    2350 5400
	1    0    0    -1  
$EndComp
$Comp
L power:GND #PWR019
U 1 1
P 2350 5900
F 0 "#PWR019" H 2350 5650 50  0001 C CNN
F 1 "GND" H 2350 5750 50  0000 C CNN
F 2 "" H 2350 5900 50  0001 C CNN
F 3 "" H 2350 5900 50  0001 C CNN
	1    2350 5900
	1    0    0    -1  
$EndComp
Text GLabel 2250 5600 0    47   Input ~ 0
SCL
Text GLabel 2250 5700 0    47   Input ~ 0
SDA
Wire Wire Line
	2350 5400 2350 5500
Wire Wire Line
	2350 5500 2450 5500
Wire Wire Line
	2350 5900 2350 5800
Wire Wire Line
	2350 5800 2450 5800
Wire Wire Line
	2450 5700 2250 5700
Wire Wire Line
	2250 5600 2450 5600
$Comp
L Tasker-rescue:Conn_01x01 J2
U 1 1
P 2650 5500
F 0 "J2" H 2950 5500 50  0000 C CNN
F 1 "5V" H 2800 5500 50  0000 C CNN
F 2 "Socket_Strips:Socket_Strip_Straight_1x01_Pitch2.54mm" H 2650 5500 50  0001 C CNN
F 3 "" H 2650 5500 50  0001 C CNN
	1    2650 5500
	1    0    0    -1  
$EndComp
$Comp
L Tasker-rescue:Conn_01x01 J3
U 1 1
P 2650 5600
F 0 "J3" H 2950 5600 50  0000 C CNN
F 1 "SCL" H 2800 5600 50  0000 C CNN
F 2 "Socket_Strips:Socket_Strip_Straight_1x01_Pitch2.54mm" H 2650 5600 50  0001 C CNN
F 3 "" H 2650 5600 50  0001 C CNN
	1    2650 5600
	1    0    0    -1  
$EndComp
$Comp
L Tasker-rescue:Conn_01x01 J4
U 1 1
P 2650 5700
F 0 "J4" H 2950 5700 50  0000 C CNN
F 1 "SDA" H 2800 5700 50  0000 C CNN
F 2 "Socket_Strips:Socket_Strip_Straight_1x01_Pitch2.54mm" H 2650 5700 50  0001 C CNN
F 3 "" H 2650 5700 50  0001 C CNN
	1    2650 5700
	1    0    0    -1  
$EndComp
$Comp
L Tasker-rescue:Conn_01x01 J5
U 1 1
P 2650 5800
F 0 "J5" H 2950 5800 50  0000 C CNN
F 1 "GND" H 2800 5800 50  0000 C CNN
F 2 "Socket_Strips:Socket_Strip_Straight_1x01_Pitch2.54mm" H 2650 5800 50  0001 C CNN
F 3 "" H 2650 5800 50  0001 C CNN
	1    2650 5800
	1    0    0    -1  
$EndComp
$Comp
L Tasker-rescue:Mounting_Hole MK5
U 1 1
P 1800 4300
F 0 "MK5" H 2000 4350 50  0000 C CNN
F 1 "QR Code" H 2100 4250 50  0000 C CNN
F 2 "MeineBib:QR_Tasker" H 1800 4300 50  0001 C CNN
F 3 "" H 1800 4300 50  0001 C CNN
	1    1800 4300
	1    0    0    -1  
$EndComp
Wire Notes Line
	2650 5050 1550 5050
Wire Notes Line
	1550 5050 1550 3000
Text GLabel 9300 2150 2    47   Input ~ 0
GPIO15
$Comp
L Tasker-rescue:PCF8574 U4
U 1 1
P 4600 4100
F 0 "U4" H 4250 4700 50  0000 L CNN
F 1 "PCF8574" H 4700 4700 50  0000 L CNN
F 2 "Housings_SOIC:SOIC-16W_7.5x10.3mm_Pitch1.27mm" H 4600 4100 50  0001 C CNN
F 3 "" H 4600 4100 50  0001 C CNN
	1    4600 4100
	1    0    0    -1  
$EndComp
$Comp
L power:+5V #PWR020
U 1 1
P 4600 3350
F 0 "#PWR020" H 4600 3200 50  0001 C CNN
F 1 "+5V" H 4600 3490 50  0000 C CNN
F 2 "" H 4600 3350 50  0001 C CNN
F 3 "" H 4600 3350 50  0001 C CNN
	1    4600 3350
	1    0    0    -1  
$EndComp
$Comp
L power:GND #PWR021
U 1 1
P 4600 4800
F 0 "#PWR021" H 4600 4550 50  0001 C CNN
F 1 "GND" H 4600 4650 50  0000 C CNN
F 2 "" H 4600 4800 50  0001 C CNN
F 3 "" H 4600 4800 50  0001 C CNN
	1    4600 4800
	1    0    0    -1  
$EndComp
$Comp
L Tasker-rescue:GS3 B2
U 1 1
P 3350 4200
F 0 "B2" H 3450 4300 50  0000 C CNN
F 1 "GS3" H 3200 4200 50  0000 C CNN
F 2 "Connectors:GS3" V 3438 4126 50  0001 C CNN
F 3 "" H 3350 4200 50  0001 C CNN
	1    3350 4200
	1    0    0    -1  
$EndComp
$Comp
L Tasker-rescue:GS3 B1
U 1 1
P 3350 3850
F 0 "B1" H 3450 3950 50  0000 C CNN
F 1 "GS3" H 3200 3850 50  0000 C CNN
F 2 "Connectors:GS3" V 3438 3776 50  0001 C CNN
F 3 "" H 3350 3850 50  0001 C CNN
	1    3350 3850
	1    0    0    -1  
$EndComp
$Comp
L Tasker-rescue:GS3 B0
U 1 1
P 3350 3500
F 0 "B0" H 3450 3600 50  0000 C CNN
F 1 "GS3" H 3200 3500 50  0000 C CNN
F 2 "Connectors:GS3" V 3438 3426 50  0001 C CNN
F 3 "" H 3350 3500 50  0001 C CNN
	1    3350 3500
	1    0    0    -1  
$EndComp
Wire Wire Line
	3500 4200 4100 4200
Wire Wire Line
	4100 4100 3650 4100
Wire Wire Line
	3650 4100 3650 3850
Wire Wire Line
	3650 3850 3500 3850
Wire Wire Line
	4100 4000 3700 4000
Wire Wire Line
	3700 4000 3700 3500
Wire Wire Line
	3700 3500 3500 3500
$Comp
L power:+5V #PWR022
U 1 1
P 3050 3350
F 0 "#PWR022" H 3050 3200 50  0001 C CNN
F 1 "+5V" H 3050 3490 50  0000 C CNN
F 2 "" H 3050 3350 50  0001 C CNN
F 3 "" H 3050 3350 50  0001 C CNN
	1    3050 3350
	1    0    0    -1  
$EndComp
Wire Wire Line
	4600 3350 4600 3400
$Comp
L power:GND #PWR023
U 1 1
P 3100 4350
F 0 "#PWR023" H 3100 4100 50  0001 C CNN
F 1 "GND" H 3100 4200 50  0000 C CNN
F 2 "" H 3100 4350 50  0001 C CNN
F 3 "" H 3100 4350 50  0001 C CNN
	1    3100 4350
	1    0    0    -1  
$EndComp
Wire Wire Line
	3100 3600 3100 3950
Wire Wire Line
	3100 4300 3200 4300
Wire Wire Line
	3200 3950 3100 3950
Connection ~ 3100 4300
Wire Wire Line
	3200 3600 3100 3600
Connection ~ 3100 3950
Wire Wire Line
	3050 3350 3050 3400
Wire Wire Line
	3050 4100 3200 4100
Wire Wire Line
	3200 3750 3050 3750
Connection ~ 3050 3750
Wire Wire Line
	3200 3400 3050 3400
Connection ~ 3050 3400
Text GLabel 4000 3700 0    47   Input ~ 0
SCL
Text GLabel 4000 3800 0    47   Input ~ 0
SDA
Wire Wire Line
	4000 3800 4100 3800
Wire Wire Line
	4100 3700 4000 3700
$Comp
L Tasker-rescue:Conn_01x01 J6
U 1 1
P 5350 3700
F 0 "J6" H 5650 3700 50  0000 C CNN
F 1 "P0" H 5500 3700 50  0000 C CNN
F 2 "Socket_Strips:Socket_Strip_Straight_1x01_Pitch2.54mm" H 5350 3700 50  0001 C CNN
F 3 "" H 5350 3700 50  0001 C CNN
	1    5350 3700
	1    0    0    -1  
$EndComp
$Comp
L Tasker-rescue:Conn_01x01 J7
U 1 1
P 5350 3800
F 0 "J7" H 5650 3800 50  0000 C CNN
F 1 "P1" H 5500 3800 50  0000 C CNN
F 2 "Socket_Strips:Socket_Strip_Straight_1x01_Pitch2.54mm" H 5350 3800 50  0001 C CNN
F 3 "" H 5350 3800 50  0001 C CNN
	1    5350 3800
	1    0    0    -1  
$EndComp
$Comp
L Tasker-rescue:Conn_01x01 J8
U 1 1
P 5350 3900
F 0 "J8" H 5650 3900 50  0000 C CNN
F 1 "P2" H 5500 3900 50  0000 C CNN
F 2 "Socket_Strips:Socket_Strip_Straight_1x01_Pitch2.54mm" H 5350 3900 50  0001 C CNN
F 3 "" H 5350 3900 50  0001 C CNN
	1    5350 3900
	1    0    0    -1  
$EndComp
$Comp
L Tasker-rescue:Conn_01x01 J9
U 1 1
P 5350 4000
F 0 "J9" H 5650 4000 50  0000 C CNN
F 1 "P3" H 5500 4000 50  0000 C CNN
F 2 "Socket_Strips:Socket_Strip_Straight_1x01_Pitch2.54mm" H 5350 4000 50  0001 C CNN
F 3 "" H 5350 4000 50  0001 C CNN
	1    5350 4000
	1    0    0    -1  
$EndComp
$Comp
L Tasker-rescue:Conn_01x01 J10
U 1 1
P 5350 4100
F 0 "J10" H 5650 4100 50  0000 C CNN
F 1 "P4" H 5500 4100 50  0000 C CNN
F 2 "Socket_Strips:Socket_Strip_Straight_1x01_Pitch2.54mm" H 5350 4100 50  0001 C CNN
F 3 "" H 5350 4100 50  0001 C CNN
	1    5350 4100
	1    0    0    -1  
$EndComp
$Comp
L Tasker-rescue:Conn_01x01 J11
U 1 1
P 5350 4200
F 0 "J11" H 5650 4200 50  0000 C CNN
F 1 "P5" H 5500 4200 50  0000 C CNN
F 2 "Socket_Strips:Socket_Strip_Straight_1x01_Pitch2.54mm" H 5350 4200 50  0001 C CNN
F 3 "" H 5350 4200 50  0001 C CNN
	1    5350 4200
	1    0    0    -1  
$EndComp
$Comp
L Tasker-rescue:Conn_01x01 J12
U 1 1
P 5350 4300
F 0 "J12" H 5650 4300 50  0000 C CNN
F 1 "P6" H 5500 4300 50  0000 C CNN
F 2 "Socket_Strips:Socket_Strip_Straight_1x01_Pitch2.54mm" H 5350 4300 50  0001 C CNN
F 3 "" H 5350 4300 50  0001 C CNN
	1    5350 4300
	1    0    0    -1  
$EndComp
$Comp
L Tasker-rescue:Conn_01x01 J13
U 1 1
P 5350 4400
F 0 "J13" H 5650 4400 50  0000 C CNN
F 1 "P7" H 5500 4400 50  0000 C CNN
F 2 "Socket_Strips:Socket_Strip_Straight_1x01_Pitch2.54mm" H 5350 4400 50  0001 C CNN
F 3 "" H 5350 4400 50  0001 C CNN
	1    5350 4400
	1    0    0    -1  
$EndComp
Wire Wire Line
	5100 3700 5150 3700
Wire Wire Line
	5100 3800 5150 3800
Wire Wire Line
	5100 3900 5150 3900
Wire Wire Line
	5100 4000 5150 4000
Wire Wire Line
	5100 4100 5150 4100
Wire Wire Line
	5100 4200 5150 4200
Wire Wire Line
	5100 4300 5150 4300
Wire Wire Line
	5100 4400 5150 4400
NoConn ~ 4100 4500
Wire Notes Line
	1550 6100 3300 6100
Wire Notes Line
	3300 6100 3300 5150
Wire Notes Line
	3300 5150 1550 5150
Wire Notes Line
	1550 5150 1550 6100
Text Notes 1650 5300 0    60   ~ 0
I²C Bus
Wire Notes Line
	2750 3000 5950 3000
Wire Notes Line
	5950 3000 5950 5050
Wire Notes Line
	5950 5050 2750 5050
Wire Notes Line
	2750 5050 2750 3000
Text Notes 2900 3150 0    60   ~ 0
Port expander
Wire Wire Line
	1800 2200 1800 2250
Wire Wire Line
	3150 2450 3450 2450
Wire Wire Line
	3450 2150 3450 2200
Wire Wire Line
	2800 2150 2800 2200
Wire Wire Line
	2750 1350 3650 1350
Wire Wire Line
	5050 1350 5100 1350
Wire Wire Line
	5050 1950 5100 1950
Wire Wire Line
	6250 4250 6250 4350
Wire Wire Line
	6250 3400 6250 3550
Wire Wire Line
	6250 3550 6250 3700
Wire Wire Line
	6250 3700 6250 3850
Wire Wire Line
	6700 3850 6750 3850
Wire Wire Line
	7900 4050 7900 4550
Wire Wire Line
	7900 4550 7900 5050
Wire Wire Line
	7900 5050 7900 5550
Wire Wire Line
	7900 5550 7900 5900
Wire Wire Line
	8500 4950 8500 5450
Wire Wire Line
	8500 4450 8500 4950
Wire Wire Line
	8500 3950 8500 4450
Wire Wire Line
	7700 5450 7700 5550
Wire Wire Line
	7700 4950 7700 5050
Wire Wire Line
	7700 4450 7700 4550
Wire Wire Line
	7700 3950 7700 4050
Wire Wire Line
	7900 5900 7900 5950
Wire Wire Line
	7700 3450 7700 3550
Wire Wire Line
	8500 3450 8500 3950
Wire Wire Line
	9450 3950 9450 4050
Wire Wire Line
	9650 1750 9700 1750
Wire Wire Line
	9550 1850 9700 1850
Wire Wire Line
	9550 1200 9550 1350
Wire Wire Line
	3100 4300 3100 4350
Wire Wire Line
	3100 3950 3100 4300
Wire Wire Line
	3050 3750 3050 4100
Wire Wire Line
	3050 3400 3050 3750
Wire Wire Line
	4250 5850 4250 6100
Wire Wire Line
	4550 5550 4700 5550
Wire Wire Line
	4700 5550 4700 5650
Connection ~ 4700 5550
Wire Wire Line
	4700 5850 4700 6100
Wire Wire Line
	4700 6100 4250 6100
Connection ~ 4250 6100
Wire Wire Line
	4250 6100 4250 6200
Wire Wire Line
	4250 6100 3800 6100
Wire Wire Line
	3800 6100 3800 5800
Wire Wire Line
	3800 5500 3800 5550
Wire Wire Line
	3800 5550 3950 5550
Connection ~ 3800 5550
Wire Wire Line
	3800 5550 3800 5600
Wire Wire Line
	7000 2250 7000 2150
$Comp
L Tasker-rescue:Mounting_Hole MK6
U 1 1
P 1800 4550
F 0 "MK6" H 2000 4600 50  0000 C CNN
F 1 "PentThin" H 2100 4500 50  0000 C CNN
F 2 "MeineBib:PentThin" H 1800 4550 50  0001 C CNN
F 3 "" H 1800 4550 50  0001 C CNN
	1    1800 4550
	1    0    0    -1  
$EndComp
$Comp
L Tasker-rescue:Mounting_Hole MK7
U 1 1
P 1800 4800
F 0 "MK7" H 2000 4850 50  0000 C CNN
F 1 "Symbol" H 2050 4750 50  0000 C CNN
F 2 "MeineBib:Dickbutt" H 1800 4800 50  0001 C CNN
F 3 "" H 1800 4800 50  0001 C CNN
	1    1800 4800
	1    0    0    -1  
$EndComp
$EndSCHEMATC
